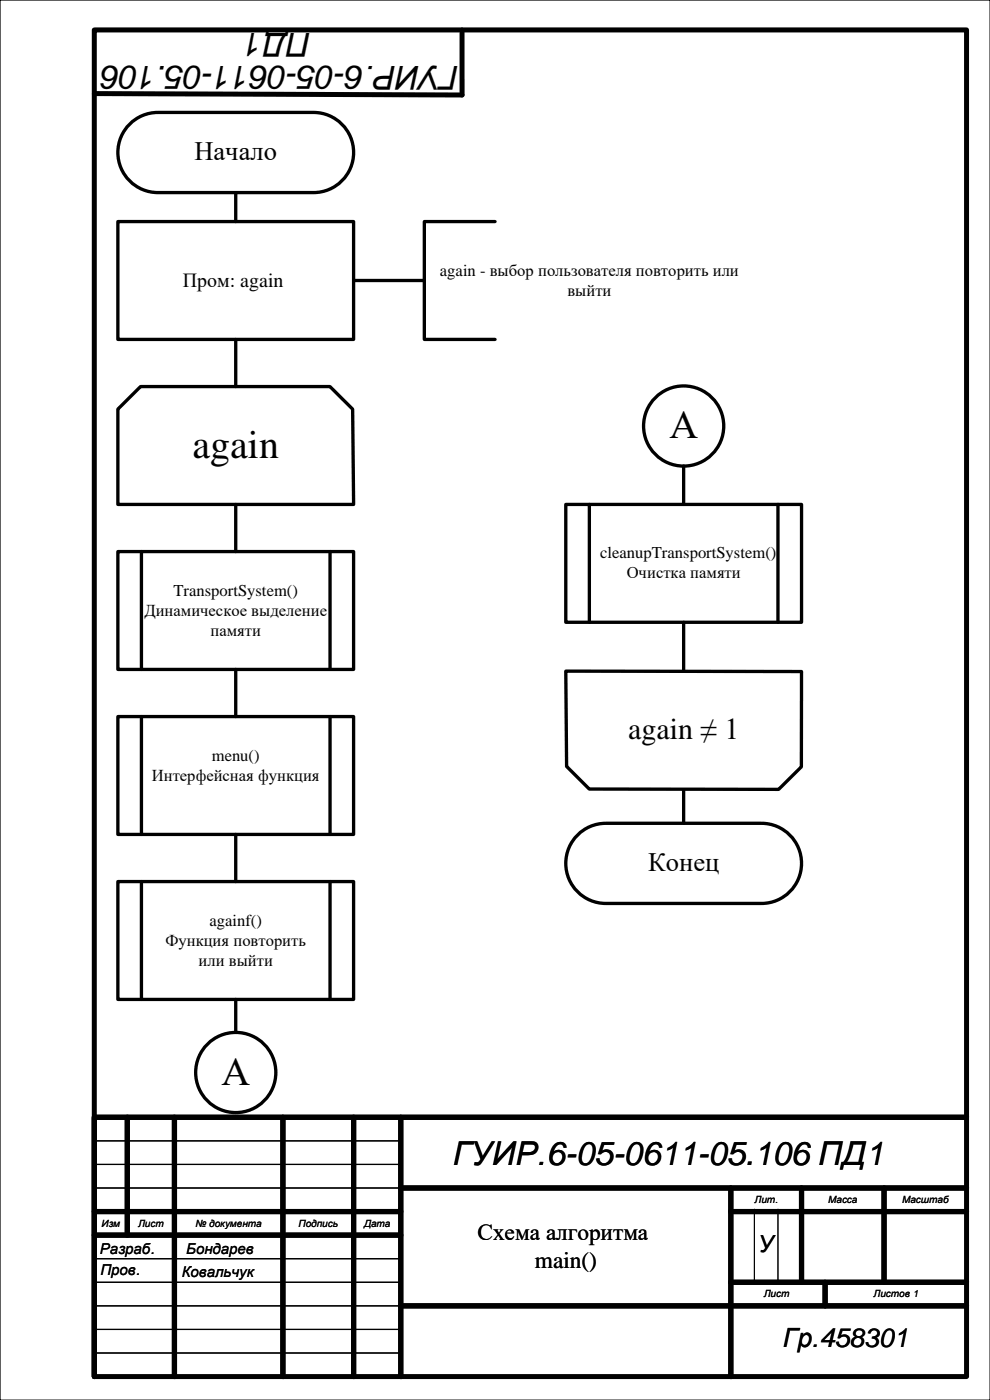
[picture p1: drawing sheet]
<svg xmlns="http://www.w3.org/2000/svg" width="210mm" height="297mm" viewBox="0 0 210 297" stroke-linecap="round" stroke-linejoin="round" font-family="sans-serif">
<path d="M0 0h210v297h-210z" fill="none" stroke="#000" stroke-width=".26"/>
<g fill="none" stroke="#000" stroke-width="1.1">
<path d="M20 6.3h185v285.7h-185zM98 6.3v13.9l-78-.3M27 237v25M37 237v55M60 237v55M75 237v55M85 237v55M205 237h-185v55M20 257h65M85 252h120M155 252v40M155 257h50"/>
<path d="M170 252v20M187.5 252v20M20 262h65M85 277h120M155 272h50M175 272v5"/>
</g>
<path d="M20 242h65M20 247h65M20 252h65M20 267h65M20 272h65M20 277h65.1M20 282h65M20 287h65" fill="none" stroke="#000" stroke-width=".25"/>
<path d="M147.3 237.3h5M160 256.5v15.5M165 256.5v15.5" fill="none" stroke="#000" stroke-width=".21"/>
<path d="M27.5 26.3a8.5 8.5 0 0 1 6-2.4h33a8.5 8.5 0 0 1 8.5 8.5 8.5 8.5 0 0 1-8.5 8.5h-33a8.5 8.5 0 0 1-7.9-5.3 8.5 8.5 0 0 1 1.9-9.3z" fill-rule="evenodd" fill="#fff"/>
<path d="M27.5 26.3a8.5 8.5 0 0 1 6-2.4h33a8.5 8.5 0 0 1 8.5 8.5 8.5 8.5 0 0 1-8.5 8.5h-33a8.5 8.5 0 0 1-7.9-5.3 8.5 8.5 0 0 1 1.9-9.3z" fill="none" stroke="#000" stroke-width=".71"/>
<path d="M25 47h50v25h-50z" fill-rule="evenodd" fill="#fff"/>
<path d="M25 47h50v25h-50zM50 40.9v6.1M75 59.5h15M105 47h-15v25h15" fill="none" stroke="#000" stroke-width=".71"/>
<path d="M25 86.8l4.8-4.8h40.2l4.8 4.8 .2 20.2h-50z" fill-rule="evenodd" fill="#fff"/>
<path d="M25 86.8l4.8-4.8h40.2l4.8 4.8 .2 20.2h-50z" fill="none" stroke="#000" stroke-width=".71"/>
<path d="M40.8 89.4h18.4v10.2h-18.4z" fill-rule="evenodd" fill="#fff"/>
<path d="M50 72v10" fill="none" stroke="#000" stroke-width=".71"/>
<path d="M25 117h50v25h-50z" fill-rule="evenodd" fill="#fff"/>
<path d="M25 117h50v25h-50zM30 117v25M70 117v25" fill="none" stroke="#000" stroke-width=".71"/>
<path d="M25 152h50v25h-50z" fill-rule="evenodd" fill="#fff"/>
<path d="M25 152h50v25h-50zM30 152v25M70 152v25" fill="none" stroke="#000" stroke-width=".71"/>
<path d="M25 187h50v25h-50z" fill-rule="evenodd" fill="#fff"/>
<path d="M50 107v10M50 142v10M50 177v10M25 187h50v25h-50zM30 187v25M70 187v25M50 212v7" fill="none" stroke="#000" stroke-width=".71"/>
<circle cx="50" cy="227.5" r="8.5" fill="#fff"/>
<circle cx="50" cy="227.5" r="8.5" fill="none" stroke="#000" stroke-width=".71"/>
<circle cx="145" cy="90.4" r="8.5" fill="#fff"/>
<circle cx="145" cy="90.4" r="8.5" fill="none" stroke="#000" stroke-width=".71"/>
<path d="M120 107h50v25h-50z" fill-rule="evenodd" fill="#fff"/>
<path d="M145 98.9v8.1M120 107h50v25h-50zM125 107v25M165 107v25" fill="none" stroke="#000" stroke-width=".71"/>
<path d="M120 142.4h50v20.3l-4.9 4.7h-40.1l-4.8-4.8z" fill-rule="evenodd" fill="#fff"/>
<path d="M120 142.4h50v20.3l-4.9 4.7h-40.1l-4.8-4.8z" fill="none" stroke="#000" stroke-width=".71"/>
<path d="M122.5 177.1a8.5 8.5 0 0 1 6-2.5h33a8.5 8.5 0 0 1 8.5 8.5 8.5 8.5 0 0 1-8.5 8.5h-33a8.5 8.5 0 0 1-7.9-5.2 8.5 8.5 0 0 1 1.9-9.3z" fill-rule="evenodd" fill="#fff"/>
<path d="M145 132v10.4M122.5 177.1a8.5 8.5 0 0 1 6-2.5h33a8.5 8.5 0 0 1 8.5 8.5 8.5 8.5 0 0 1-8.5 8.5h-33a8.5 8.5 0 0 1-7.9-5.2 8.5 8.5 0 0 1 1.9-9.3zM145 167.7v6.9" fill="none" stroke="#000" stroke-width=".71"/>
<g font-size="8.5">
<text x="142" y="92.9">А</text>
<text x="40.8" y="97.1">again</text>
<text x="46.9" y="230.1">А</text>
</g>
<g font-size="7">
<text x="66" y="7" transform="rotate(-180 66 7)">ПД1</text>
<text x="97.3" y="14" transform="rotate(-180 97.3 14)">ГУИР.6-05-0611-05.106</text>
<text x="96" y="247">ГУИР.6-05-0611-05.106 ПД1</text>
</g>
<text font-size="6.3" x="133.2" y="156.8">again ≠ 1</text>
<g font-size="5.6">
<text x="41.2" y="34">Начало</text>
<text x="137.5" y="184.9">Конец</text>
<text x="166" y="285.7">Гр.458301</text>
</g>
<g font-size="5">
<text x="101.3" y="263.1">Схема алгоритма</text>
<text x="113.4" y="269">main()</text>
<text x="160.8" y="265.7">У</text>
</g>
<text font-size="4.2" x="38.8" y="60.8">Пром: again</text>
<g font-size="3.5">
<text x="93.3" y="58.4">again - выбор пользователя повторить или</text>
<text x="120.3" y="62.7">выйти</text>
<text x="127.3" y="118.5">cleanupTransportSystem()</text>
<text x="132.9" y="122.7">Очистка памяти</text>
<text x="30.6" y="130.6">Динамическое выделение</text>
<text x="36.8" y="126.3">TransportSystem()</text>
<text x="44.6" y="134.8">памяти</text>
<text x="44.9" y="161.3">menu()</text>
<text x="32.2" y="165.6">Интерфейсная функция</text>
<text x="44.4" y="196.3">againf()</text>
<text x="35.1" y="200.6">Функция повторить</text>
<text x="42.1" y="204.8">или выйти</text>
</g>
<g font-size="3.2">
<text x="21.2" y="266">Разраб.</text>
<text x="39.5" y="266">Бондарев</text>
<text x="21.3" y="270.5">Пров.</text>
<text x="38.6" y="270.9">Ковальчук</text>
</g>
<g font-size="2.1">
<text x="160" y="255.2">Лит.</text>
<text x="175.7" y="255.2">Масса</text>
<text x="191.3" y="255.2">Масштаб</text>
<text x="21.5" y="260.2">Изм</text>
<text x="29.3" y="260.2">Лист</text>
<text x="41.5" y="260.2">№ документа</text>
<text x="63.3" y="260.2">Подпись</text>
<text x="77.2" y="260.2">Дата</text>
<text x="162" y="275.2">Лист</text>
<text x="185.3" y="275.2">Листов 1</text>
</g>
</svg>
